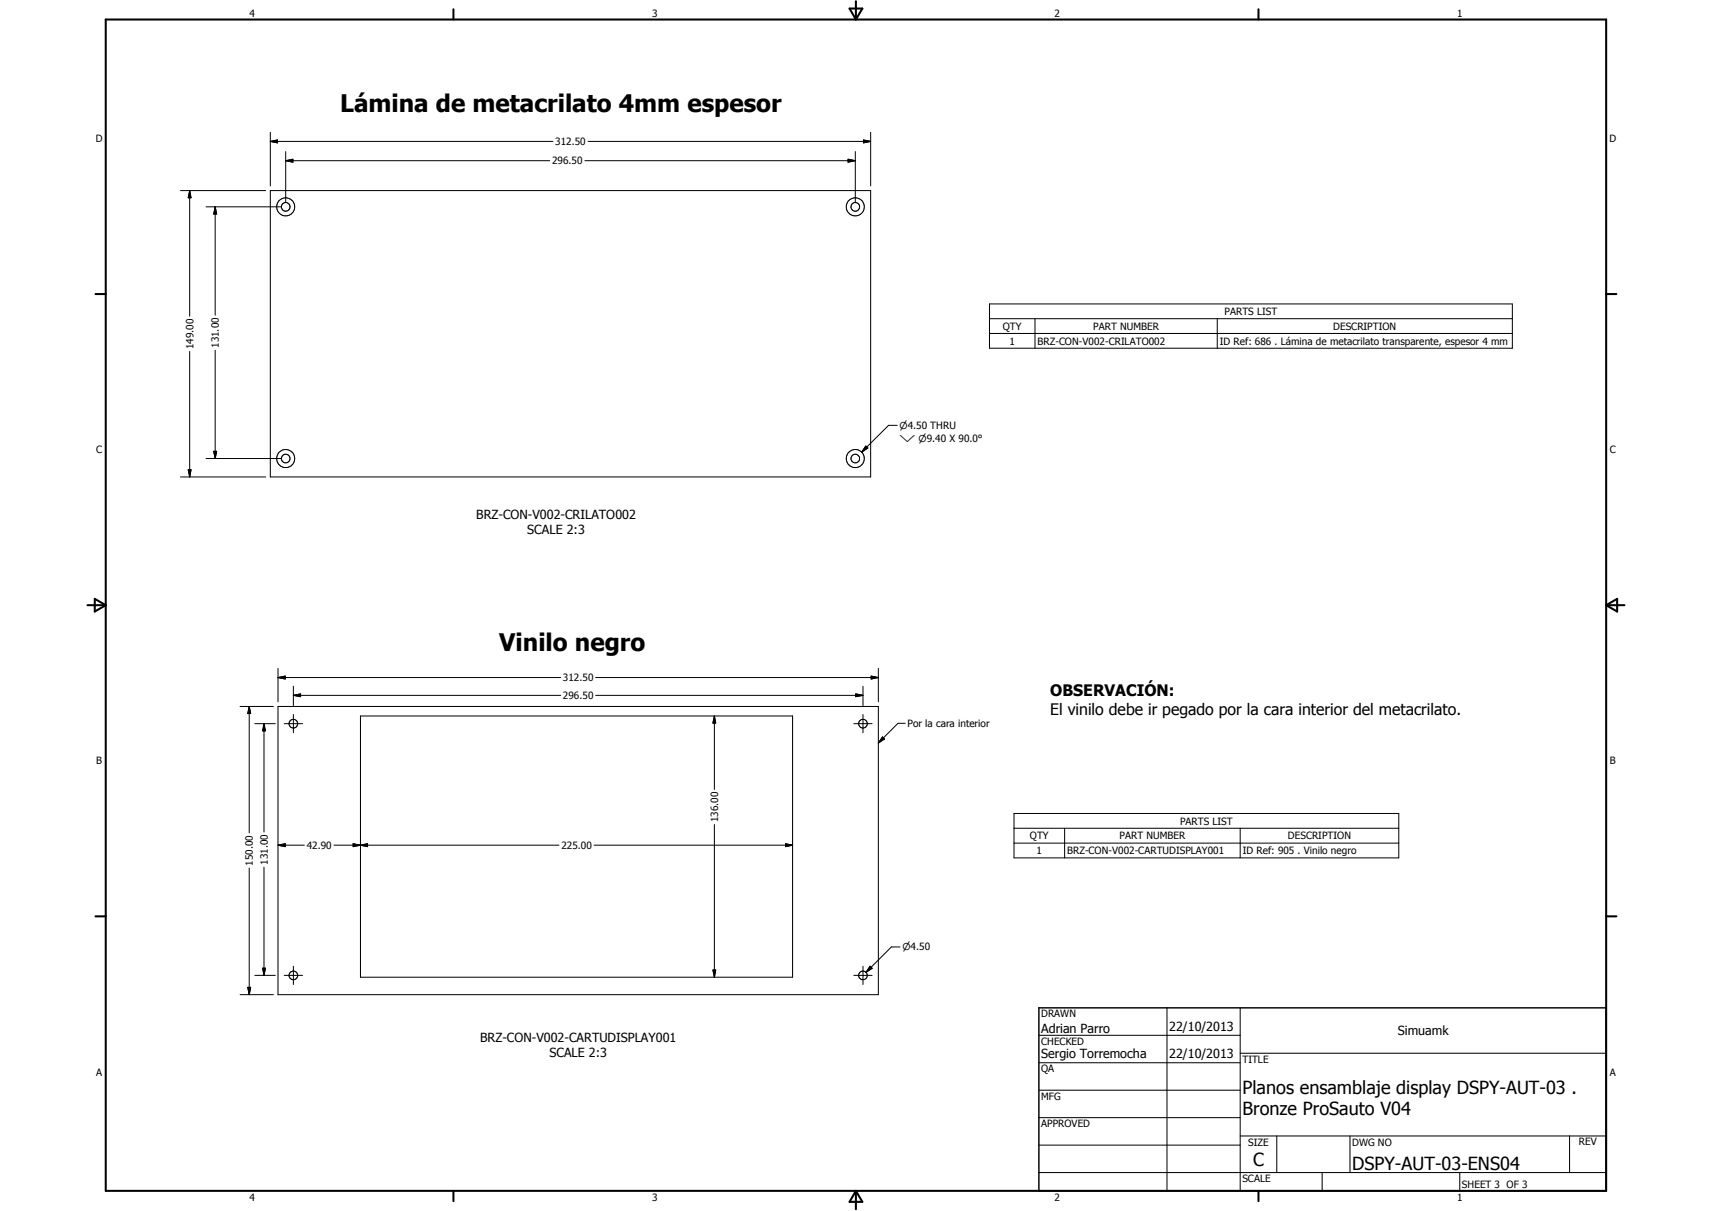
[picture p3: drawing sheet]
<svg xmlns="http://www.w3.org/2000/svg" width="594mm" height="420mm" viewBox="0 0 594 420" stroke-linecap="round" stroke-linejoin="round" font-family="sans-serif">
<g fill="none" stroke="#000" stroke-width=".35">
<path d="M93.8 49.1l2.5-.5v1zM93.8 45.9v18.6M93.8 49.1h98.1M99.1 55.8l2.5-.6v1.1zM99.1 55.8h91.6M99.1 52.6v17.5M202.9 55.8h93.9M204.1 49.1h98M294.3 55.2l2.5 .6-2.5 .5zM296.8 52.6v17.5M299.6 48.6l2.5 .5-2.5 .5zM302.1 45.9v18.6"/>
<path d="M62.6 66.1h29.6M65.8 66.1l.5 2.5h-1zM65.8 66.1v43.6M71.5 71.8h26M74.7 71.8l.5 2.5h-1zM74.7 71.8v37.5M93.8 66.1h208.3v99.4h-208.3zM343.4 105.5h181.4v15.3h-181.4zM343.4 110.6h181.4M343.4 115.7h181.4M359.1 110.6v10.2M422.4 110.6v10.2"/>
<path d="M65.8 121.9v43.6M74.7 121.5v37.6M71.5 159.1h26M74.2 156.6h1l-.5 2.5zM300.4 154.8l.8 .6-2.2 1.5zM311.4 147.6h-3.1l-9.3 9.3M62.6 165.5h29.6M65.3 163h1l-.5 2.5zM96.5 235.1l2.5-.5v1zM96.5 231.9v11.6M96.5 235.1h98.1M101.8 238.1v6.7"/>
<path d="M206.7 235.1h98.1M299.5 238.1v6.7M302.3 234.6l2.5 .5-2.5 .5zM304.8 231.9v11.6M83.3 245.1h11.6M86.5 245.1l.5 2.5h-1zM86.5 245.1v43.9M88.4 251.1h7.1M91.6 251.1l.5 2.5h-1zM91.6 251.1v37.6M96.5 245.1h208.3v100h-208.3zM98.6 251.1h6.4"/>
<path d="M101.8 241.3l2.5-.6v1zM101.8 247.9v6.4M101.8 241.3h92.8M125.1 248.4h149.9v90.6h-149.9zM206.7 241.3h92.8M247.9 248.4l.5 2.5h-1zM247.9 248.4v25.5M296.3 251.1h6.3M297 240.7l2.5 .6-2.5 .4zM299.5 247.9v6.4M306.2 255.7l.7 .7-2.1 1.4zM314.1 251h-2.5l-6.8 6.8"/>
<path d="M96.5 293.2l2.5-.5v1.1zM96.5 293.2h9.1M115.9 293.2h78.1M122.5 292.7l2.6 .5-2.6 .6zM125.1 293.2l2.4-.5v1.1zM206.2 293.2h68.8M247.9 286.1v52.9M272.6 292.7l2.4 .5-2.4 .6zM351.9 282.2h133.5v15.4h-133.5zM351.9 287.4h133.5M351.9 292.5h133.5M369.4 287.4v10.2"/>
<path d="M430.4 287.4v10.2M86.5 301.2v43.9M91.6 300.9v37.5M88.4 338.4h7.1M91.1 335.9h1l-.5 2.5zM98.6 338.4h6.4M101.8 335.2v6.4M247.4 336.5h1l-.5 2.5zM296.3 338.4h6.3M299.5 335.2v6.4M301.9 335.2l.7 .8-2.1 1.4zM312.3 328.5h-3l-8.8 8.9"/>
<path d="M83.3 345.1h11.6M86 342.6h1l-.5 2.5zM360.5 359.2h69.9M405 349.7v63.5M430.4 349.7v63.5M360.5 368.7h69.9M360.5 378.2h69.9M430.4 365.4h127M360.5 387.8h69.9M360.5 397.3h69.9M430.4 394.1h127M443.1 394.1v12.7"/>
<path d="M468.5 394.1v12.7M544.7 394.1v12.7M360.5 406.8h196.9M458.8 406.8v6.4M506.6 406.8v6.4"/>
<circle cx="99.1" cy="71.8" r="1.5"/>
<circle cx="99.1" cy="71.8" r="3.1"/>
<circle cx="296.8" cy="71.8" r="3.1"/>
<circle cx="296.8" cy="71.8" r="1.51"/>
<circle cx="99.1" cy="159.1" r="1.51"/>
<circle cx="99.1" cy="159.1" r="3.1"/>
<circle cx="296.8" cy="159.1" r="3.1"/>
<circle cx="296.8" cy="159.1" r="1.51"/>
<circle cx="101.8" cy="251.1" r="1.51"/>
<circle cx="299.5" cy="251.1" r="1.51"/>
<circle cx="101.8" cy="338.4" r="1.5"/>
<circle cx="299.5" cy="338.4" r="1.5"/>
</g>
<g fill="none" stroke="#000" stroke-width=".71">
<path d="M36.7 6.8h520.7v406.4h-520.7zM157.3 3.2v3.6M294.8 3h4.4l-2.2 3.8zM297 .4v6.4M436.7 3.2v3.6M33.1 102h3.6M557.4 102h3.5M30.3 210h6.4M32.9 207.8l3.8 2.2-3.8 2.2zM557.4 210h6.3M557.4 210l3.8-2.2v4.4zM33.1 317.9h3.6"/>
<path d="M557.4 317.9h3.5M157.3 413.2v3.5M297 413.2v6.3M297 413.2l2.2 3.8h-4.4zM436.7 413.2v3.5"/>
</g>
<path d="M360.5 349.7h196.9v63.5h-196.9z" fill="none" stroke="#000" stroke-width=".51"/>
<g fill="#000">
<path d="M93.8 49.1l2.5-.5v1zM99.1 55.8l2.5-.6v1.1zM294.3 55.2l2.5 .6-2.5 .5zM299.6 48.6l2.5 .5-2.5 .5zM65.8 66.1l.5 2.5h-1zM74.7 71.8l.5 2.5h-1zM74.2 156.6h1l-.5 2.5zM300.4 154.8l.8 .6-2.2 1.5zM65.3 163h1l-.5 2.5zM96.5 235.1l2.5-.5v1zM302.3 234.6l2.5 .5-2.5 .5zM86.5 245.1l.5 2.5h-1z"/>
<path d="M91.6 251.1l.5 2.5h-1zM101.8 241.3l2.5-.6v1zM247.9 248.4l.5 2.5h-1zM297 240.7l2.5 .6-2.5 .4zM306.2 255.7l.7 .7-2.1 1.4zM96.5 293.2l2.5-.5v1.1zM122.5 292.7l2.6 .5-2.6 .6zM125.1 293.2l2.4-.5v1.1zM272.6 292.7l2.4 .5-2.4 .6zM91.1 335.9h1l-.5 2.5zM247.4 336.5h1l-.5 2.5zM301.9 335.2l.7 .8-2.1 1.4z"/>
<path d="M86 342.6h1l-.5 2.5z"/>
</g>
<g font-size="8.4">
<text x="118" y="39">Lámina de metacrilato 4mm espesor</text>
<text x="173.3" y="225.8">Vinilo negro</text>
</g>
<g font-size="6.3">
<text x="431.1" y="379.4">Planos ensamblaje display DSPY-AUT-03 .</text>
<text x="431.1" y="386.9">Bronze ProSauto V04</text>
<text x="434.8" y="404.7">C</text>
<text x="469.2" y="406">DSPY-AUT-03-ENS04</text>
</g>
<g font-size="5.5">
<text x="364.4" y="241.4">OBSERVACIÓN:</text>
<text x="364.4" y="248">El vinilo debe ir pegado por la cara interior del metacrilato.</text>
</g>
<g font-size="4.4">
<text x="165.3" y="179.9">BRZ-CON-V002-CRILATO002</text>
<text x="183" y="185.2">SCALE 2:3</text>
<text x="361.3" y="358.4">Adrian Parro</text>
<text x="405.7" y="357.7">22/10/2013</text>
<text x="485" y="359.2">Simuamk</text>
<text x="166.6" y="361.4">BRZ-CON-V002-CARTUDISPLAY001</text>
<text x="190.7" y="366.6">SCALE 2:3</text>
<text x="361.3" y="367.1">Sergio Torremocha</text>
<text x="405.7" y="367.2">22/10/2013</text>
</g>
<g font-size="3.5">
<text x="86.6" y="5.8">4</text>
<text x="226.3" y="5.8">3</text>
<text x="365.9" y="5.8">2</text>
<text x="505.6" y="5.8">1</text>
<text x="33.3" y="49.4">D</text>
<text x="192.7" y="50.4">312.50</text>
<text x="558.5" y="49.4">D</text>
<text x="191.6" y="57.1">296.50</text>
<text x="424.9" y="109.3">PARTS LIST</text>
<text x="348" y="114.5">QTY</text>
<text x="350.3" y="119.6">1</text>
<text x="360" y="119.6">BRZ-CON-V002-CRILATO002</text>
<text x="379.3" y="114.4">PART NUMBER</text>
<text x="423.3" y="119.7">ID Ref: 686 . Lámina de metacrilato transparente, espesor 4 mm</text>
<text x="462.7" y="114.5">DESCRIPTION</text>
<text x="67.1" y="121.1" transform="rotate(-90 67.1 121.1)">149.00</text>
<text x="76" y="120.7" transform="rotate(-90 76 120.7)">131.00</text>
<text x="33.4" y="157.3">C</text>
<text x="558.6" y="157.3">C</text>
<text x="195.4" y="236.4">312.50</text>
<text x="195.4" y="242.5">296.50</text>
<text x="314.9" y="252.3">Por la cara interior</text>
<text x="33.4" y="265.2">B</text>
<text x="558.6" y="265.2">B</text>
<text x="249.2" y="285.3" transform="rotate(-90 249.2 285.3)">136.00</text>
<text x="409.5" y="286.1">PARTS LIST</text>
<text x="357.4" y="291.3">QTY</text>
<text x="388.5" y="291.2">PART NUMBER</text>
<text x="446.9" y="291.3">DESCRIPTION</text>
<text x="106.5" y="294.5">42.90</text>
<text x="194.8" y="294.5">225.00</text>
<text x="359.7" y="296.3">1</text>
<text x="370.3" y="296.4">BRZ-CON-V002-CARTUDISPLAY001</text>
<text x="431.3" y="296.4">ID Ref: 905 . Vinilo negro</text>
<text x="87.8" y="300.4" transform="rotate(-90 87.8 300.4)">150.00</text>
<text x="93" y="300.1" transform="rotate(-90 93 300.1)">131.00</text>
<text x="361.3" y="353">DRAWN</text>
<text x="361.3" y="362.5">CHECKED</text>
<text x="431.1" y="368.7">TITLE</text>
<text x="33.4" y="373.2">A</text>
<text x="361.3" y="372.1">QA</text>
<text x="558.6" y="373.2">A</text>
<text x="361.3" y="381.6">MFG</text>
<text x="361.3" y="391.1">APPROVED</text>
<text x="433.1" y="397.5">SIZE</text>
<text x="469.2" y="397.5">DWG NO</text>
<text x="547.9" y="397.4">REV</text>
<text x="431.1" y="410.2">SCALE</text>
<text x="507.3" y="412.3">SHEET 3 OF 3</text>
<text x="86.6" y="416.7">4</text>
<text x="226.3" y="416.7">3</text>
<text x="365.9" y="416.7">2</text>
<text x="505.6" y="416.7">1</text>
</g>
<g font-size="3.3">
<text x="312.2" y="148.8">n4.50 THRU</text>
<text x="312.2" y="153.3">w n9.40 X 90.0°</text>
<text x="313.1" y="329.8">n4.50</text>
</g>
</svg>
